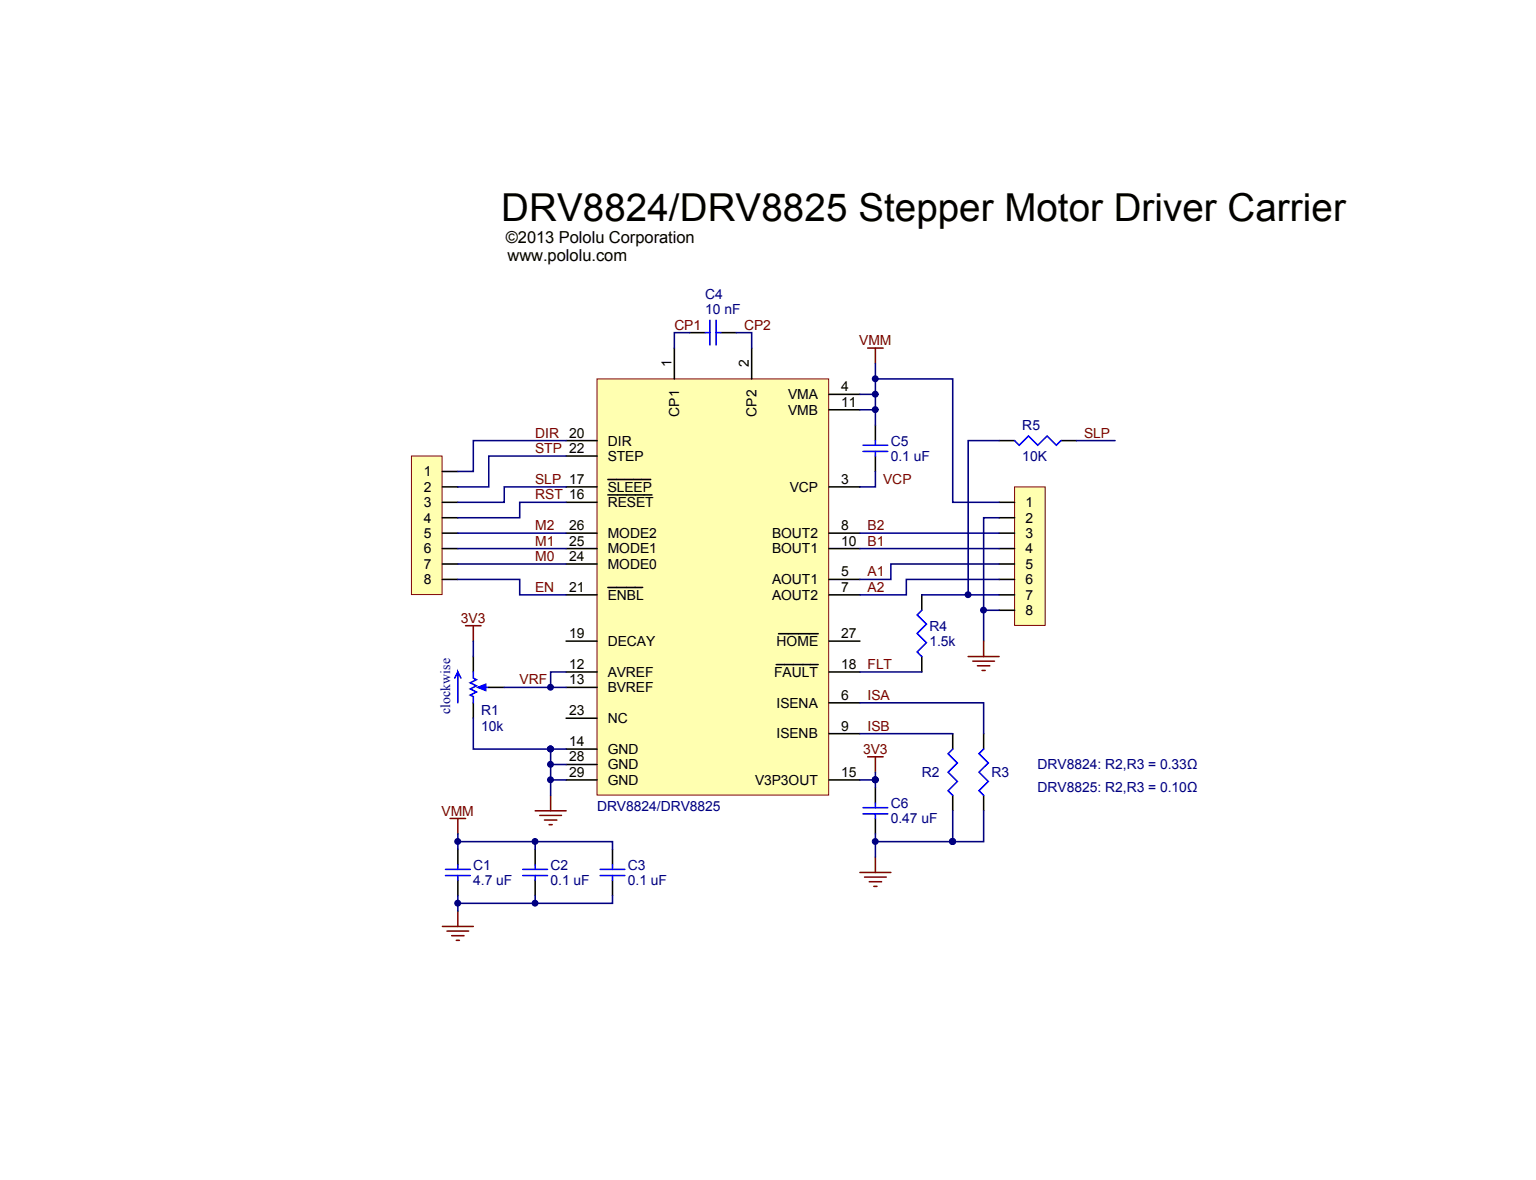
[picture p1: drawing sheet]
<svg xmlns="http://www.w3.org/2000/svg" width="271mm" height="208mm" viewBox="0 0 271 208" stroke-linecap="round" stroke-linejoin="round" font-family="sans-serif">
<path d="M105.3 66.8h40.9v73.4h-40.9z" fill="#ffffb0" stroke="#800000" stroke-width=".18"/>
<g fill="none" stroke="#000" stroke-width=".27">
<path d="M121.7 58.7h2.7M127.1 58.7h2.8M99.9 77.7h5.4M118.9 61.4v5.4M132.6 61.4v5.4M146.2 69.6h5.5M146.2 72.3h5.5M154.4 75v2.7M99.9 94h5.4M99.9 85.9h5.4M99.9 99.5h5.4M99.9 96.8h5.4"/>
<path d="M99.9 88.6h5.4M99.9 80.4h5.4M107.2 87.3h7.8M107.2 84.6h7.6M146.2 94h5.5M146.2 85.9h5.5M146.2 96.8h5.5M154.4 80.4v2.8M99.9 104.9h5.4M99.9 118.5h5.4M99.9 113.1h5.4M107.2 103.6h6.2"/>
<path d="M136.9 117.2h7.4M137.3 111.8h7M146.2 104.9h5.5M146.2 118.5h5.5M146.2 113.1h5.5M146.2 102.2h5.5M99.9 132.1h5.4M99.9 137.6h5.4M99.9 121.2h5.4M99.9 134.9h5.4M99.9 126.7h5.4M146.2 137.6h5.5"/>
<path d="M146.2 124h5.5M146.2 129.4h5.5M154.4 138.9v2.8M80.8 149.8v2.7M80.8 155.3v2.7M154.4 144.4v2.7"/>
</g>
<g fill="none" stroke="#00f" stroke-width=".27">
<path d="M124.4 58.7h.8M125.2 56.5v4.4M126.3 56.5v4.4M126.3 58.7h.8M152.2 78.5h4.4M152.2 79.6h4.4M154.4 77.7v.8M154.4 79.6v.8M78.6 153.4h4.3M78.6 154.4h4.3M80.8 152.5v.9M80.8 154.4v.9"/>
<path d="M152.2 142.5h4.4M152.2 143.6h4.4M154.4 141.7v.8M154.4 143.6v.8"/>
</g>
<path d="M153 61.4h2.8M154.4 61.4v2.7" fill="none" stroke="#800000" stroke-width=".27"/>
<path d="M121.7 58.7h-2.8v2.7M129.9 58.7h2.7v2.7M151.7 72.3h2.7M151.7 69.6h2.7M154.4 64.1v10.9M154.4 83.2v2.7h-2.7" fill="none" stroke="#000080" stroke-width=".27"/>
<g fill="#000080" stroke="#000080" stroke-width=".18">
<circle cx="154.4" cy="72.3" r=".52"/>
<circle cx="154.4" cy="69.5" r=".52"/>
</g>
<path d="M179 85.9h5.4v24.4h-5.4z" fill="#ffffb0" stroke="#800000" stroke-width=".18"/>
<path d="M176.2 88.6h2.8M176.2 91.3h2.8M176.2 96.8h2.8M176.2 94h2.8M176.2 99.5h2.8M176.2 102.2h2.8M176.2 104.9h2.8M176.2 107.6h2.8" fill="none" stroke="#000" stroke-width=".27"/>
<path d="M72.6 80.4h5.4v24.5h-5.4z" fill="#ffffb0" stroke="#800000" stroke-width=".18"/>
<g fill="none" stroke="#000" stroke-width=".27">
<path d="M176.2 77.7h2.8M187.1 77.7h2.8M78 83.2h2.8M78 85.9h2.8M78 91.3h2.8M78 88.6h2.8M78 94h2.8M78 96.8h2.8M78 99.5h2.8M78 102.2h2.8M83.5 115.8v2.7M162.6 104.9v2.7"/>
<path d="M162.6 115.8v2.7M83.5 124v2.7M86.2 121.2h2.7M168 129.4v2.7M173.5 129.4v2.7M94.4 149.8v2.7M94.4 155.3v2.7M108 149.8v2.7M108 155.3v2.7M168 140.3v2.7M173.5 140.3v2.7"/>
</g>
<g fill="none" stroke="#000080" stroke-width=".27">
<path d="M99.9 77.7h-16.4v5.5h-2.7M154.4 66.8h13.6v21.8h8.2M176.2 77.7h-5.4v27.2M189.9 77.7h6.8M80.8 94h19.1M80.8 96.8h19.1M80.8 99.5h19.1M99.9 80.4h-13.7v5.5h-5.4M99.9 85.9h-11v2.7h-8.1M99.9 88.6h-8.2v2.7h-10.9M151.7 94h24.5M151.7 96.8h24.5"/>
<path d="M176.2 91.3h-2.7v21.8M176.2 99.5h-19.1v2.7h-5.4M80.8 102.2h10.9v2.7h8.2M83.5 113.1v2.7M99.9 118.5h-2.8v2.7M151.7 118.5h10.9M162.6 104.9h13.6M173.5 107.6h2.7M176.2 102.2h-16.3v2.7h-8.2M83.5 126.7v5.4h13.6M88.9 121.2h11M97.1 137.6h2.8"/>
<path d="M97.1 132.1h2.8M97.1 134.9h2.8M97.1 132.1v8.2M151.7 124h21.8v5.4M151.7 129.4h16.3M151.7 137.6h2.7M154.4 136.2v2.7M80.8 148.5h27.2v1.3M80.8 147.1v2.7M80.8 158v2.7M94.4 148.5v1.3M94.4 158v1.3"/>
<path d="M108 158v1.3h-27.2M154.4 147.1v4.1M154.4 148.5h13.6M168 143v5.5M173.5 143v5.5h-5.5"/>
</g>
<g fill="#000080" stroke="#000080" stroke-width=".18">
<circle cx="154.4" cy="66.8" r=".52"/>
<circle cx="173.5" cy="107.6" r=".52"/>
<circle cx="154.4" cy="137.5" r=".52"/>
<circle cx="97.1" cy="121.2" r=".52"/>
<circle cx="97.1" cy="132.1" r=".52"/>
<circle cx="97.1" cy="134.8" r=".52"/>
<circle cx="97.1" cy="137.5" r=".52"/>
<circle cx="154.4" cy="148.4" r=".52"/>
<circle cx="168" cy="148.4" r=".52"/>
<circle cx="80.7" cy="148.4" r=".52"/>
<circle cx="80.7" cy="159.3" r=".52"/>
<circle cx="94.4" cy="159.3" r=".52"/>
<circle cx="94.4" cy="148.4" r=".52"/>
<circle cx="170.7" cy="104.9" r=".52"/>
</g>
<g fill="none" stroke="#800000" stroke-width=".27">
<path d="M82.1 110.4h2.8M83.5 110.4v2.7M170.8 115.8h5.4M171.6 116.6h3.8M172.4 117.4h2.2M173.2 118.3h.6M173.5 113.1v2.7M153 133.5h2.8M154.4 133.5v2.7M79.4 144.4h2.7M80.8 144.4v2.7M94.4 143h5.5"/>
<path d="M95.2 143.8h3.8M96 144.6h2.2M96.9 145.5h.5M97.1 140.3v2.7M151.7 153.9h5.4M152.5 154.7h3.8M153.3 155.5h2.2M154.1 156.3h.6M154.4 151.2v2.7M78 163.4h5.5M78.8 164.2h3.9M79.7 165h2.2"/>
<path d="M80.5 165.9h.5M80.8 160.7v2.7"/>
</g>
<g fill="none" stroke="#00f" stroke-width=".27">
<path d="M179 77.7l.8 .8 1.6-1.6 1.7 1.6 1.6-1.6 1.6 1.6 .8-.8M80.8 118.5l-.6 1.1M81.3 119.6l-.5-1.1v5.5M83.5 118.5v1.1l.5 .3-1.1 .5 1.1 .6-1.1 .5 1.1 .6-1.1 .5 .6 .3v1.1M162.6 107.6l-.8 .9 1.6 1.6-1.6 1.6 1.6 1.7-1.6 1.6 .8 .8M84.9 121.2h1.3M168 132.1l-.8 .8 1.7 1.7-1.7 1.6 1.7 1.6-1.7 1.7 .8 .8M173.5 132.1l-.8 .8 1.6 1.7-1.6 1.6 1.6 1.6-1.6 1.7 .8 .8M92.2 153.4h4.4M92.2 154.4h4.4M94.4 152.5v.9M94.4 154.4v.9"/>
<path d="M105.9 153.4h4.3M105.9 154.4h4.3M108 152.5v.9M108 154.4v.9"/>
</g>
<path d="M84.3 121.2l1.4-.5v1.1z" fill="#00f" stroke="#00f" stroke-width=".27"/>
<text font-size="6.8" x="88.4" y="39">DRV8824/DRV8825 Stepper Motor Driver Carrier</text>
<g font-size="2.9">
<text x="89.2" y="42.8">©2013 Pololu Corporation</text>
<text x="89.5" y="46.1">www.pololu.com</text>
</g>
<g font-size="2.4" fill="#000080">
<text x="124.4" y="52.7">C4</text>
<text x="124.4" y="55.4">10 nF</text>
<text x="180.3" y="75.8">R5</text>
<text x="157.1" y="81.3">0.1 uF</text>
<text x="157.1" y="78.6">C5</text>
<text x="180.3" y="81.3">10K</text>
<text x="163.9" y="113.9">1.5k</text>
<text x="163.9" y="111.2">R4</text>
<text x="79.4" y="125.9" transform="rotate(-90 79.4 125.9)">clockwise</text>
<text x="84.9" y="128.9">10k</text>
<text x="84.9" y="126.2">R1</text>
<text x="162.6" y="137.1">R2</text>
<text x="174.9" y="137.1">R3</text>
<text x="183" y="135.7">DRV8824: R2,R3 = 0.33Ω</text>
<text x="105.3" y="143.1">DRV8824/DRV8825</text>
<text x="157.1" y="142.5">C6</text>
<text x="183" y="139.8">DRV8825: R2,R3 = 0.10Ω</text>
<text x="157.1" y="145.2">0.47 uF</text>
<text x="83.5" y="153.4">C1</text>
<text x="97.1" y="153.4">C2</text>
<text x="110.8" y="153.4">C3</text>
<text x="83.5" y="156.1">4.7 uF</text>
<text x="97.1" y="156.1">0.1 uF</text>
<text x="110.8" y="156.1">0.1 uF</text>
</g>
<g font-size="2.4" fill="#800000">
<text x="119" y="58.1">CP1</text>
<text x="131.2" y="58.1">CP2</text>
<text x="151.6" y="60.9">VMM</text>
<text x="94.4" y="77.2">DIR</text>
<text x="191.2" y="77.2">SLP</text>
<text x="94.4" y="79.9">STP 22</text>
<text x="94.4" y="85.4">SLP 17</text>
<text x="94.4" y="88.1">RST 16</text>
<text x="155.8" y="85.4">VCP</text>
<text x="94.4" y="93.5">M2</text>
<text x="153" y="93.5">B2</text>
<text x="94.4" y="99">M0</text>
<text x="94.4" y="96.2">M1</text>
<text x="153" y="101.7">A1</text>
<text x="153" y="96.2">B1</text>
<text x="94.4" y="104.4">EN</text>
<text x="153" y="104.4">A2</text>
<text x="81.3" y="109.9">3V3</text>
<text x="153" y="118">FLT</text>
<text x="91.7" y="120.7">VRF</text>
<text x="153" y="123.5">ISA</text>
<text x="153" y="128.9">ISB</text>
<text x="152.2" y="133">3V3</text>
<text x="77.9" y="143.9">VMM</text>
</g>
<g font-size="2.4">
<text x="118.4" y="64.6" transform="rotate(-90 118.4 64.6)">1</text>
<text x="132.1" y="64.6" transform="rotate(-90 132.1 64.6)">2</text>
<text x="139" y="70.4">VMA</text>
<text x="148.4" y="69">4</text>
<text x="148.4" y="71.8">11</text>
<text x="100.4" y="77.2">20</text>
<text x="119.8" y="73.5" transform="rotate(-90 119.8 73.5)">CP1</text>
<text x="133.4" y="73.5" transform="rotate(-90 133.4 73.5)">CP2</text>
<text x="139" y="73.1">VMB</text>
<text x="74.8" y="84">1</text>
<text x="107.2" y="81.3">STEP</text>
<text x="107.2" y="78.6">DIR</text>
<text x="74.8" y="86.7">2</text>
<text x="74.8" y="89.4">3</text>
<text x="107.2" y="89.4">RESET</text>
<text x="107.2" y="86.7">SLEEP</text>
<text x="139.3" y="86.7">VCP</text>
<text x="148.4" y="85.4">3</text>
<text x="180.9" y="89.4">1</text>
<text x="74.8" y="92.2">4</text>
<text x="74.8" y="94.9">5</text>
<text x="100.4" y="93.5">26</text>
<text x="107.2" y="94.9">MODE2</text>
<text x="136.2" y="94.9">BOUT2</text>
<text x="148.4" y="93.5">8</text>
<text x="180.9" y="92.2">2</text>
<text x="180.9" y="94.9">3</text>
<text x="74.8" y="97.6">6</text>
<text x="74.8" y="100.3">7</text>
<text x="100.4" y="99">24</text>
<text x="100.4" y="96.2">25</text>
<text x="107.2" y="100.3">MODE0</text>
<text x="107.2" y="97.6">MODE1</text>
<text x="136.2" y="97.6">BOUT1</text>
<text x="148.4" y="101.7">5</text>
<text x="148.4" y="96.2">10</text>
<text x="180.9" y="97.6">4</text>
<text x="180.9" y="100.3">5</text>
<text x="74.8" y="103.1">8</text>
<text x="100.4" y="104.4">21</text>
<text x="107.2" y="105.8">ENBL</text>
<text x="136.2" y="105.8">AOUT2</text>
<text x="136.2" y="103.1">AOUT1</text>
<text x="148.4" y="104.4">7</text>
<text x="180.9" y="103.1">6</text>
<text x="180.9" y="105.8">7</text>
<text x="100.4" y="112.6">19</text>
<text x="107.2" y="113.9">DECAY</text>
<text x="137" y="113.9">HOME</text>
<text x="148.4" y="112.6">27</text>
<text x="180.9" y="108.5">8</text>
<text x="100.4" y="118">12</text>
<text x="107.2" y="119.4">AVREF</text>
<text x="136.6" y="119.4">FAULT</text>
<text x="148.4" y="118">18</text>
<text x="100.4" y="120.7">13</text>
<text x="107.2" y="122.1">BVREF</text>
<text x="137" y="124.8">ISENA</text>
<text x="148.4" y="123.5">6</text>
<text x="100.4" y="131.6">14</text>
<text x="100.4" y="126.2">23</text>
<text x="107.2" y="127.5">NC</text>
<text x="137" y="130.3">ISENB</text>
<text x="148.4" y="128.9">9</text>
<text x="100.4" y="134.3">28</text>
<text x="100.4" y="137.1">29</text>
<text x="107.2" y="133">GND</text>
<text x="107.2" y="135.7">GND</text>
<text x="148.4" y="137.1">15</text>
<text x="107.2" y="138.4">GND</text>
<text x="133.2" y="138.4">V3P3OUT</text>
</g>
</svg>
